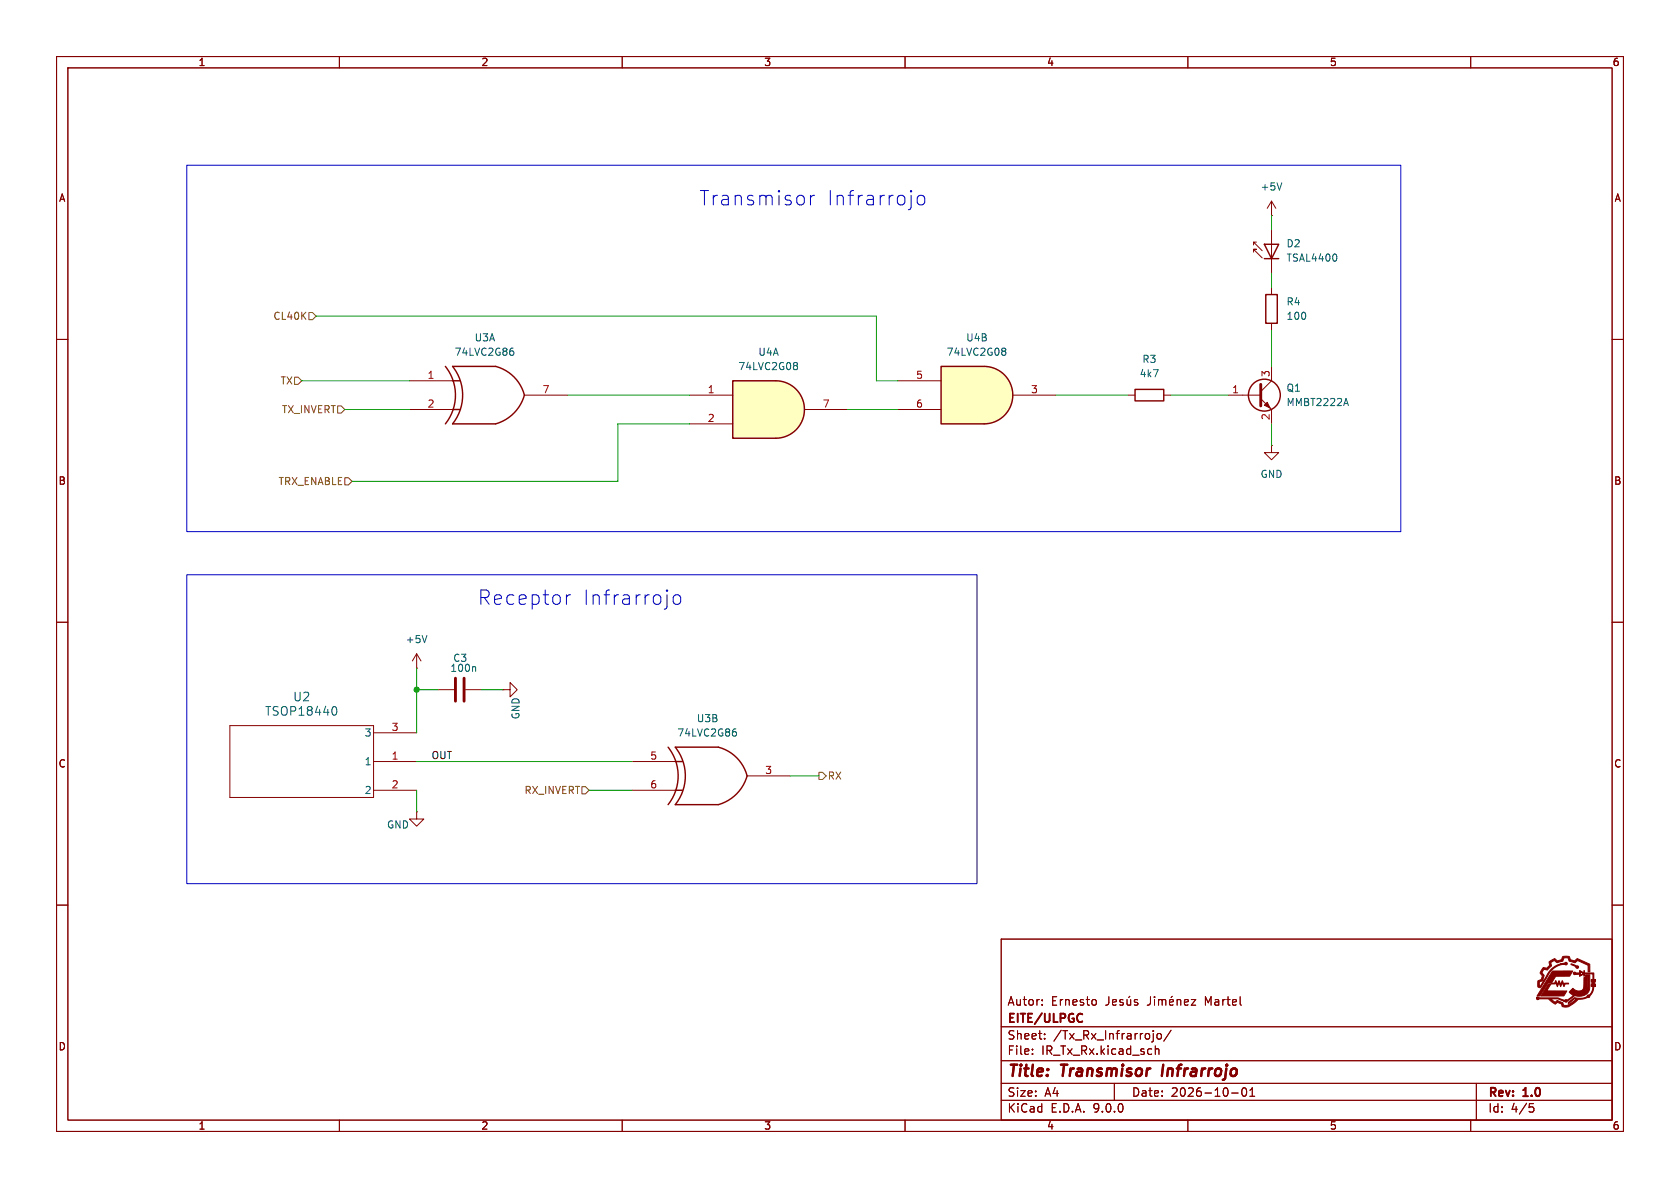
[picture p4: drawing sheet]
(kicad_sch
 (version 20250114)
 (generator "eeschema")
 (generator_version "9.0")
 (paper "A4")
 (title_block
  (title "Transmisor Infrarrojo")
  (date "2026-10-01")
  (rev "1.0")
  (company "EITE/ULPGC")
  (comment 1 "Autor: Ernesto Jesús Jiménez Martel"))
 (lib_symbols
  (symbol "74xGxx:74LVC2G08" (exclude_from_sim no) (in_bom yes) (on_board yes)
   (property "Reference" "U" (at -10.16 7.62 0) (effects (font (size 1.27 1.27))))
   (property "Value" "74LVC2G08" (at -10.16 -7.62 0) (effects (font (size 1.27 1.27))))
   (property "Footprint" "" (at 0 0 0) (effects (font (size 1.27 1.27)) (hide yes)))
   (property "Datasheet" "http://www.ti.com/lit/sg/scyt129e/scyt129e.pdf" (at 0 0 0) (effects (font (size 1.27 1.27)) (hide yes)))
   (property "Description" "Dual AND Gate, Low-Voltage CMOS" (at 0 0 0) (effects (font (size 1.27 1.27)) (hide yes)))
   (symbol "74LVC2G08_1_1"
    (arc (start 0 5.08) (mid 5.0579 0) (end 0 -5.08) (stroke (width 0.254) (type default)) (fill (type background)))
    (polyline (pts (xy 0 -5.08) (xy -7.62 -5.08) (xy -7.62 5.08) (xy 0 5.08)) (stroke (width 0.254) (type default)) (fill (type background)))
    (pin input line (at -15.24 2.54 0) (length 7.62) (name "~" (effects (font (size 1.27 1.27)))) (number "1" (effects (font (size 1.27 1.27)))))
    (pin input line (at -15.24 -2.54 0) (length 7.62) (name "~" (effects (font (size 1.27 1.27)))) (number "2" (effects (font (size 1.27 1.27)))))
    (pin output line (at 12.7 0 180) (length 7.62) (name "~" (effects (font (size 1.27 1.27)))) (number "7" (effects (font (size 1.27 1.27))))))
   (symbol "74LVC2G08_2_1"
    (arc (start 0 5.08) (mid 5.0579 0) (end 0 -5.08) (stroke (width 0.254) (type default)) (fill (type background)))
    (polyline (pts (xy 0 -5.08) (xy -7.62 -5.08) (xy -7.62 5.08) (xy 0 5.08)) (stroke (width 0.254) (type default)) (fill (type background)))
    (pin input line (at -15.24 2.54 0) (length 7.62) (name "~" (effects (font (size 1.27 1.27)))) (number "5" (effects (font (size 1.27 1.27)))))
    (pin input line (at -15.24 -2.54 0) (length 7.62) (name "~" (effects (font (size 1.27 1.27)))) (number "6" (effects (font (size 1.27 1.27)))))
    (pin output line (at 12.7 0 180) (length 7.62) (name "~" (effects (font (size 1.27 1.27)))) (number "3" (effects (font (size 1.27 1.27))))))
   (symbol "74LVC2G08_3_0"
    (rectangle (start -5.08 -5.08) (end 5.08 5.08) (stroke (width 0.254) (type default)) (fill (type background))))
   (symbol "74LVC2G08_3_1"
    (pin power_in line (at 0 10.16 270) (length 5.08) (name "VCC" (effects (font (size 1.27 1.27)))) (number "8" (effects (font (size 1.27 1.27)))))
    (pin power_in line (at 0 -10.16 90) (length 5.08) (name "GND" (effects (font (size 1.27 1.27)))) (number "4" (effects (font (size 1.27 1.27))))))
   (embedded_fonts no))
  (symbol "74xGxx:74LVC2G86" (exclude_from_sim no) (in_bom yes) (on_board yes)
   (property "Reference" "U" (at -5.08 7.62 0) (effects (font (size 1.27 1.27))))
   (property "Value" "74LVC2G86" (at 0 -7.62 0) (effects (font (size 1.27 1.27))))
   (property "Footprint" "" (at 0 0 0) (effects (font (size 1.27 1.27)) (hide yes)))
   (property "Datasheet" "http://www.ti.com/lit/sg/scyt129e/scyt129e.pdf" (at 0 0 0) (effects (font (size 1.27 1.27)) (hide yes)))
   (property "Description" "Dual XOR Gate, Low-Voltage CMOS" (at 0 0 0) (effects (font (size 1.27 1.27)) (hide yes)))
   (symbol "74LVC2G86_1_1"
    (arc (start -8.89 5.08) (mid -7.108 0) (end -8.89 -5.08) (stroke (width 0.254) (type default)) (fill (type none)))
    (arc (start -7.62 5.08) (mid -5.838 0) (end -7.62 -5.08) (stroke (width 0.254) (type default)) (fill (type none)))
    (polyline (pts (xy -7.62 2.54) (xy -6.35 2.54)) (stroke (width 0.254) (type default)) (fill (type background)))
    (polyline (pts (xy -7.62 -2.54) (xy -6.35 -2.54)) (stroke (width 0.254) (type default)) (fill (type background)))
    (arc (start 5.08 0) (mid 3.202 -3.202) (end 0 -5.08) (stroke (width 0.254) (type default)) (fill (type none)))
    (arc (start 0 5.08) (mid 3.2271 3.2271) (end 5.08 0) (stroke (width 0.254) (type default)) (fill (type none)))
    (polyline (pts (xy 0 5.08) (xy -7.62 5.08)) (stroke (width 0.254) (type default)) (fill (type background)))
    (polyline (pts (xy 0 -5.08) (xy -7.62 -5.08)) (stroke (width 0.254) (type default)) (fill (type background)))
    (pin input line (at -15.24 2.54 0) (length 7.62) (name "~" (effects (font (size 1.27 1.27)))) (number "1" (effects (font (size 1.27 1.27)))))
    (pin input line (at -15.24 -2.54 0) (length 7.62) (name "~" (effects (font (size 1.27 1.27)))) (number "2" (effects (font (size 1.27 1.27)))))
    (pin output line (at 12.7 0 180) (length 7.62) (name "~" (effects (font (size 1.27 1.27)))) (number "7" (effects (font (size 1.27 1.27))))))
   (symbol "74LVC2G86_2_1"
    (arc (start -8.89 5.08) (mid -7.108 0) (end -8.89 -5.08) (stroke (width 0.254) (type default)) (fill (type none)))
    (arc (start -7.62 5.08) (mid -5.838 0) (end -7.62 -5.08) (stroke (width 0.254) (type default)) (fill (type none)))
    (polyline (pts (xy -7.62 2.54) (xy -6.35 2.54)) (stroke (width 0.254) (type default)) (fill (type background)))
    (polyline (pts (xy -7.62 -2.54) (xy -6.35 -2.54)) (stroke (width 0.254) (type default)) (fill (type background)))
    (arc (start 5.08 0) (mid 3.202 -3.202) (end 0 -5.08) (stroke (width 0.254) (type default)) (fill (type none)))
    (arc (start 0 5.08) (mid 3.2271 3.2271) (end 5.08 0) (stroke (width 0.254) (type default)) (fill (type none)))
    (polyline (pts (xy 0 5.08) (xy -7.62 5.08)) (stroke (width 0.254) (type default)) (fill (type background)))
    (polyline (pts (xy 0 -5.08) (xy -7.62 -5.08)) (stroke (width 0.254) (type default)) (fill (type background)))
    (pin input line (at -15.24 2.54 0) (length 7.62) (name "~" (effects (font (size 1.27 1.27)))) (number "5" (effects (font (size 1.27 1.27)))))
    (pin input line (at -15.24 -2.54 0) (length 7.62) (name "~" (effects (font (size 1.27 1.27)))) (number "6" (effects (font (size 1.27 1.27)))))
    (pin output line (at 12.7 0 180) (length 7.62) (name "~" (effects (font (size 1.27 1.27)))) (number "3" (effects (font (size 1.27 1.27))))))
   (symbol "74LVC2G86_3_0"
    (rectangle (start -5.08 -5.08) (end 5.08 5.08) (stroke (width 0.254) (type default)) (fill (type background))))
   (symbol "74LVC2G86_3_1"
    (pin power_in line (at 0 10.16 270) (length 5.08) (name "VCC" (effects (font (size 1.27 1.27)))) (number "8" (effects (font (size 1.27 1.27)))))
    (pin power_in line (at 0 -10.16 90) (length 5.08) (name "GND" (effects (font (size 1.27 1.27)))) (number "4" (effects (font (size 1.27 1.27))))))
   (embedded_fonts no))
  (symbol "Device:C"
   (pin_numbers (hide yes))
   (pin_names
    (offset 0.254)) (exclude_from_sim no) (in_bom yes) (on_board yes)
   (property "Reference" "C" (at 0.635 2.54 0) (effects (font (size 1.27 1.27)) (justify left)))
   (property "Value" "C" (at 0.635 -2.54 0) (effects (font (size 1.27 1.27)) (justify left)))
   (property "Footprint" "" (at 0.9652 -3.81 0) (effects (font (size 1.27 1.27)) (hide yes)))
   (property "Datasheet" "~" (at 0 0 0) (effects (font (size 1.27 1.27)) (hide yes)))
   (property "Description" "Unpolarized capacitor" (at 0 0 0) (effects (font (size 1.27 1.27)) (hide yes)))
   (symbol "C_0_1"
    (polyline (pts (xy -2.032 0.762) (xy 2.032 0.762)) (stroke (width 0.508) (type default)) (fill (type none)))
    (polyline (pts (xy -2.032 -0.762) (xy 2.032 -0.762)) (stroke (width 0.508) (type default)) (fill (type none))))
   (symbol "C_1_1"
    (pin passive line (at 0 3.81 270) (length 2.794) (name "~" (effects (font (size 1.27 1.27)))) (number "1" (effects (font (size 1.27 1.27)))))
    (pin passive line (at 0 -3.81 90) (length 2.794) (name "~" (effects (font (size 1.27 1.27)))) (number "2" (effects (font (size 1.27 1.27))))))
   (embedded_fonts no))
  (symbol "Device:R"
   (pin_numbers (hide yes))
   (pin_names
    (offset 0)) (exclude_from_sim no) (in_bom yes) (on_board yes)
   (property "Reference" "R" (at 2.032 0 90) (effects (font (size 1.27 1.27))))
   (property "Value" "R" (at 0 0 90) (effects (font (size 1.27 1.27))))
   (property "Footprint" "" (at -1.778 0 90) (effects (font (size 1.27 1.27)) (hide yes)))
   (property "Datasheet" "~" (at 0 0 0) (effects (font (size 1.27 1.27)) (hide yes)))
   (property "Description" "Resistor" (at 0 0 0) (effects (font (size 1.27 1.27)) (hide yes)))
   (symbol "R_0_1"
    (rectangle (start -1.016 -2.54) (end 1.016 2.54) (stroke (width 0.254) (type default)) (fill (type none))))
   (symbol "R_1_1"
    (pin passive line (at 0 3.81 270) (length 1.27) (name "~" (effects (font (size 1.27 1.27)))) (number "1" (effects (font (size 1.27 1.27)))))
    (pin passive line (at 0 -3.81 90) (length 1.27) (name "~" (effects (font (size 1.27 1.27)))) (number "2" (effects (font (size 1.27 1.27))))))
   (embedded_fonts no))
  (symbol "LED:TSAL4400"
   (pin_numbers (hide yes))
   (pin_names
    (offset 1.016) (hide yes)) (exclude_from_sim no) (in_bom yes) (on_board yes)
   (property "Reference" "D" (at 0.508 1.778 0) (effects (font (size 1.27 1.27)) (justify left)))
   (property "Value" "TSAL4400" (at -1.016 -2.794 0) (effects (font (size 1.27 1.27))))
   (property "Footprint" "LED_THT:LED_D3.0mm_IRBlack" (at 0 4.445 0) (effects (font (size 1.27 1.27)) (hide yes)))
   (property "Datasheet" "http://www.vishay.com/docs/81006/tsal4400.pdf" (at -1.27 0 0) (effects (font (size 1.27 1.27)) (hide yes)))
   (property "Description" "Infrared LED , 3mm LED package" (at 0 0 0) (effects (font (size 1.27 1.27)) (hide yes)))
   (symbol "TSAL4400_0_1"
    (polyline (pts (xy -2.54 1.27) (xy -2.54 -1.27)) (stroke (width 0.254) (type default)) (fill (type none)))
    (polyline (pts (xy -2.413 1.651) (xy -0.889 3.175) (xy -0.889 2.667) (xy -0.889 3.175) (xy -1.397 3.175)) (stroke (width 0) (type default)) (fill (type none)))
    (polyline (pts (xy -1.143 1.651) (xy 0.381 3.175) (xy 0.381 2.667)) (stroke (width 0) (type default)) (fill (type none)))
    (polyline (pts (xy 0 1.27) (xy -2.54 0) (xy 0 -1.27) (xy 0 1.27)) (stroke (width 0.254) (type default)) (fill (type none)))
    (polyline (pts (xy 0 0) (xy -2.54 0)) (stroke (width 0) (type default)) (fill (type none)))
    (polyline (pts (xy 0.381 3.175) (xy -0.127 3.175)) (stroke (width 0) (type default)) (fill (type none))))
   (symbol "TSAL4400_1_1"
    (pin passive line (at -5.08 0 0) (length 2.54) (name "K" (effects (font (size 1.27 1.27)))) (number "1" (effects (font (size 1.27 1.27)))))
    (pin passive line (at 2.54 0 180) (length 2.54) (name "A" (effects (font (size 1.27 1.27)))) (number "2" (effects (font (size 1.27 1.27))))))
   (embedded_fonts no))
  (symbol "TSOP18440:TSOP18440"
   (pin_names
    (offset 0.254)) (exclude_from_sim no) (in_bom yes) (on_board yes)
   (property "Reference" "U2" (at 12.7 -12.7 0) (effects (font (size 1.524 1.524))))
   (property "Value" "TSOP18440" (at 12.7 -10.16 0) (effects (font (size 1.524 1.524))))
   (property "Footprint" "OptoDevice:Vishay_MOLD-3Pin" (at -7.62 0 0) (effects (font (size 1.27 1.27)
    (italic yes)) (hide yes)))
   (property "Datasheet" "https://www.vishay.com/docs/82739/tsop184.pdf" (at -7.62 0 0) (effects (font (size 1.27 1.27)
    (italic yes)) (hide yes)))
   (property "Description" "Remote Receiver Sensor 40.0kHz 24m Through Hole" (at -7.62 0 0) (effects (font (size 1.27 1.27)) (hide yes)))
   (property "DigiKey" "TSOP18440-ND" (at -7.62 0 0) (effects (font (size 1.27 1.27)) (hide yes)))
   (property "Proveedor" "DigiKey" (at -7.62 0 0) (effects (font (size 1.27 1.27)) (hide yes)))
   (property "Fabricante" "Vishay Semiconductor Opto Division" (at -7.62 0 0) (effects (font (size 1.27 1.27)) (hide yes)))
   (property "Modelo" "TSOP18440" (at -7.62 0 0) (effects (font (size 1.27 1.27)) (hide yes)))
   (property "ki_locked" "" (at 0 0 0) (effects (font (size 1.27 1.27))))
   (symbol "TSOP18440_0_1"
    (polyline (pts (xy 0 5.08) (xy 0 -7.62)) (stroke (width 0.127) (type default)) (fill (type none)))
    (polyline (pts (xy 0 -7.62) (xy 25.4 -7.62)) (stroke (width 0.127) (type default)) (fill (type none)))
    (polyline (pts (xy 25.4 5.08) (xy 0 5.08)) (stroke (width 0.127) (type default)) (fill (type none)))
    (polyline (pts (xy 25.4 -7.62) (xy 25.4 5.08)) (stroke (width 0.127) (type default)) (fill (type none))))
   (symbol "TSOP18440_1_1"
    (pin power_in line (at -7.62 3.81 0) (length 7.62) (name "2" (effects (font (size 1.27 1.27)))) (number "2" (effects (font (size 1.27 1.27)))))
    (pin output line (at -7.62 -1.27 0) (length 7.62) (name "1" (effects (font (size 1.27 1.27)))) (number "1" (effects (font (size 1.27 1.27)))))
    (pin power_in line (at -7.62 -6.35 0) (length 7.62) (name "3" (effects (font (size 1.27 1.27)))) (number "3" (effects (font (size 1.27 1.27))))))
   (embedded_fonts no))
  (symbol "Transistor_BJT:MMBT2222A"
   (pin_names
    (offset 0) (hide yes)) (exclude_from_sim no) (in_bom yes) (on_board yes)
   (property "Reference" "Q" (at 5.08 1.905 0) (effects (font (size 1.27 1.27)) (justify left)))
   (property "Value" "MMBT2222A" (at 5.08 0 0) (effects (font (size 1.27 1.27)) (justify left)))
   (property "Footprint" "Package_TO_SOT_SMD:SOT-23" (at 5.08 -1.905 0) (effects (font (size 1.27 1.27)
    (italic yes)) (justify left) (hide yes)))
   (property "Datasheet" "https://assets.nexperia.com/documents/data-sheet/MMBT2222A.pdf" (at 0 0 0) (effects (font (size 1.27 1.27)) (justify left) (hide yes)))
   (property "Description" "600mA Ic, 40V Vce, NPN Transistor, SOT-23" (at 0 0 0) (effects (font (size 1.27 1.27)) (hide yes)))
   (symbol "MMBT2222A_0_1"
    (polyline (pts (xy -2.54 0) (xy 0.635 0)) (stroke (width 0) (type default)) (fill (type none)))
    (polyline (pts (xy 0.635 1.905) (xy 0.635 -1.905)) (stroke (width 0.508) (type default)) (fill (type none)))
    (circle (center 1.27 0) (radius 2.8194) (stroke (width 0.254) (type default)) (fill (type none))))
   (symbol "MMBT2222A_1_1"
    (polyline (pts (xy 0.635 0.635) (xy 2.54 2.54)) (stroke (width 0) (type default)) (fill (type none)))
    (polyline (pts (xy 0.635 -0.635) (xy 2.54 -2.54)) (stroke (width 0) (type default)) (fill (type none)))
    (polyline (pts (xy 1.27 -1.778) (xy 1.778 -1.27) (xy 2.286 -2.286) (xy 1.27 -1.778)) (stroke (width 0) (type default)) (fill (type outline)))
    (pin input line (at -5.08 0 0) (length 2.54) (name "B" (effects (font (size 1.27 1.27)))) (number "1" (effects (font (size 1.27 1.27)))))
    (pin passive line (at 2.54 5.08 270) (length 2.54) (name "C" (effects (font (size 1.27 1.27)))) (number "3" (effects (font (size 1.27 1.27)))))
    (pin passive line (at 2.54 -5.08 90) (length 2.54) (name "E" (effects (font (size 1.27 1.27)))) (number "2" (effects (font (size 1.27 1.27))))))
   (embedded_fonts no))
  (symbol "power:+5V"
   (power)
   (pin_numbers (hide yes))
   (pin_names
    (offset 0) (hide yes)) (exclude_from_sim no) (in_bom yes) (on_board yes)
   (property "Reference" "#PWR" (at 0 -3.81 0) (effects (font (size 1.27 1.27)) (hide yes)))
   (property "Value" "+5V" (at 0 3.556 0) (effects (font (size 1.27 1.27))))
   (property "Footprint" "" (at 0 0 0) (effects (font (size 1.27 1.27)) (hide yes)))
   (property "Datasheet" "" (at 0 0 0) (effects (font (size 1.27 1.27)) (hide yes)))
   (property "Description" "Power symbol creates a global label with name \"+5V\"" (at 0 0 0) (effects (font (size 1.27 1.27)) (hide yes)))
   (symbol "+5V_0_1"
    (polyline (pts (xy -0.762 1.27) (xy 0 2.54)) (stroke (width 0) (type default)) (fill (type none)))
    (polyline (pts (xy 0 2.54) (xy 0.762 1.27)) (stroke (width 0) (type default)) (fill (type none)))
    (polyline (pts (xy 0 0) (xy 0 2.54)) (stroke (width 0) (type default)) (fill (type none))))
   (symbol "+5V_1_1"
    (pin power_in line (at 0 0 90) (length 0) (name "~" (effects (font (size 1.27 1.27)))) (number "1" (effects (font (size 1.27 1.27))))))
   (embedded_fonts no))
  (symbol "power:GND"
   (power)
   (pin_numbers (hide yes))
   (pin_names
    (offset 0) (hide yes)) (exclude_from_sim no) (in_bom yes) (on_board yes)
   (property "Reference" "#PWR" (at 0 -6.35 0) (effects (font (size 1.27 1.27)) (hide yes)))
   (property "Value" "GND" (at 0 -3.81 0) (effects (font (size 1.27 1.27))))
   (property "Footprint" "" (at 0 0 0) (effects (font (size 1.27 1.27)) (hide yes)))
   (property "Datasheet" "" (at 0 0 0) (effects (font (size 1.27 1.27)) (hide yes)))
   (property "Description" "Power symbol creates a global label with name \"GND\" , ground" (at 0 0 0) (effects (font (size 1.27 1.27)) (hide yes)))
   (symbol "GND_0_1"
    (polyline (pts (xy 0 0) (xy 0 -1.27) (xy 1.27 -1.27) (xy 0 -2.54) (xy -1.27 -1.27) (xy 0 -1.27)) (stroke (width 0) (type default)) (fill (type none))))
   (symbol "GND_1_1"
    (pin power_in line (at 0 0 270) (length 0) (name "~" (effects (font (size 1.27 1.27)))) (number "1" (effects (font (size 1.27 1.27))))))
   (embedded_fonts no)))
 (rectangle
  (start 33.02 101.6)
  (end 172.72 156.21)
  (stroke (width 0) (type default))
  (fill (type none)))
 (rectangle
  (start 33.02 29.21)
  (end 247.65 93.98)
  (stroke (width 0) (type default))
  (fill (type none)))
 (text "Transmisor Infrarrojo"
  (exclude_from_sim no)
  (at 143.764 35.306 0)
  (effects (font (size 2.54 2.54))))
 (text "Receptor Infrarrojo"
  (exclude_from_sim no)
  (at 102.616 105.918 0)
  (effects (font (size 2.54 2.54))))
 (junction
  (at 73.66 121.92)
  (diameter 0)
  (color 0 0 0 0))
 (wire
  (pts (xy 224.79 48.26) (xy 224.79 50.8))
  (stroke (width 0) (type default)))
 (wire
  (pts (xy 186.69 69.85) (xy 199.39 69.85))
  (stroke (width 0) (type default)))
 (wire
  (pts (xy 73.66 121.92) (xy 73.66 129.54))
  (stroke (width 0) (type default)))
 (wire
  (pts (xy 55.88 55.88) (xy 154.94 55.88))
  (stroke (width 0) (type default)))
 (wire
  (pts (xy 104.14 139.7) (xy 111.76 139.7))
  (stroke (width 0) (type default)))
 (wire
  (pts (xy 73.66 121.92) (xy 77.47 121.92))
  (stroke (width 0) (type default)))
 (wire
  (pts (xy 154.94 55.88) (xy 154.94 67.31))
  (stroke (width 0) (type default)))
 (wire
  (pts (xy 73.66 134.62) (xy 111.76 134.62))
  (stroke (width 0) (type default)))
 (wire
  (pts (xy 224.79 38.1) (xy 224.79 40.64))
  (stroke (width 0) (type default)))
 (wire
  (pts (xy 149.86 72.39) (xy 158.75 72.39))
  (stroke (width 0) (type default)))
 (wire
  (pts (xy 139.7 137.16) (xy 144.78 137.16))
  (stroke (width 0) (type default)))
 (wire
  (pts (xy 73.66 118.11) (xy 73.66 121.92))
  (stroke (width 0) (type default)))
 (wire
  (pts (xy 224.79 74.93) (xy 224.79 78.74))
  (stroke (width 0) (type default)))
 (wire
  (pts (xy 85.09 121.92) (xy 88.9 121.92))
  (stroke (width 0) (type default)))
 (wire
  (pts (xy 73.66 139.7) (xy 73.66 143.51))
  (stroke (width 0) (type default)))
 (wire
  (pts (xy 60.96 72.39) (xy 72.39 72.39))
  (stroke (width 0) (type default)))
 (wire
  (pts (xy 109.22 74.93) (xy 121.92 74.93))
  (stroke (width 0) (type default)))
 (wire
  (pts (xy 53.34 67.31) (xy 72.39 67.31))
  (stroke (width 0) (type default)))
 (wire
  (pts (xy 62.23 85.09) (xy 109.22 85.09))
  (stroke (width 0) (type default)))
 (wire
  (pts (xy 207.01 69.85) (xy 217.17 69.85))
  (stroke (width 0) (type default)))
 (wire
  (pts (xy 224.79 58.42) (xy 224.79 64.77))
  (stroke (width 0) (type default)))
 (wire
  (pts (xy 109.22 85.09) (xy 109.22 74.93))
  (stroke (width 0) (type default)))
 (wire
  (pts (xy 100.33 69.85) (xy 121.92 69.85))
  (stroke (width 0) (type default)))
 (wire
  (pts (xy 154.94 67.31) (xy 158.75 67.31))
  (stroke (width 0) (type default)))
 (label "OUT"
  (at 76.2 134.62 0)
  (effects (font (size 1.27 1.27)) (justify left bottom)))
 (hierarchical_label "TX_INVERT"
  (shape input)
  (at 60.96 72.39 180)
  (effects (font (size 1.27 1.27)) (justify right)))
 (hierarchical_label "TRX_ENABLE"
  (shape input)
  (at 62.23 85.09 180)
  (effects (font (size 1.27 1.27)) (justify right)))
 (hierarchical_label "TX"
  (shape input)
  (at 53.34 67.31 180)
  (effects (font (size 1.27 1.27)) (justify right)))
 (hierarchical_label "RX"
  (shape output)
  (at 144.78 137.16 0)
  (effects (font (size 1.27 1.27)) (justify left)))
 (hierarchical_label "RX_INVERT"
  (shape input)
  (at 104.14 139.7 180)
  (effects (font (size 1.27 1.27)) (justify right)))
 (hierarchical_label "CL40K"
  (shape input)
  (at 55.88 55.88 180)
  (effects (font (size 1.27 1.27)) (justify right)))
 (symbol
  (lib_id "Device:R")
  (at 203.2 69.85 90)
  (unit 1)
  (exclude_from_sim no)
  (in_bom yes)
  (on_board yes)
  (dnp no)
  (fields_autoplaced yes)
  (property "Reference" "R3" (at 203.2 63.5 90) (effects (font (size 1.27 1.27))))
  (property "Value" "4k7" (at 203.2 66.04 90) (effects (font (size 1.27 1.27))))
  (property "Footprint" "Resistor_SMD:R_0805_2012Metric_Pad1.20x1.40mm_HandSolder" (at 203.2 71.628 90) (effects (font (size 1.27 1.27)) (hide yes)))
  (property "Datasheet" "https://www.seielect.com/catalog/SEI-RMCF_RMCP.pdf" (at 203.2 69.85 0) (effects (font (size 1.27 1.27)) (hide yes)))
  (property "Description" "4.7 kOhms ±5% 0.125W, 1/8W Resistencia en microprocesador 0805 (2012 métrico) AEC-Q200 automotriz Película gruesa" (at 203.2 69.85 0) (effects (font (size 1.27 1.27)) (hide yes)))
  (property "DigiKey" "RMCF0805JT4K70CT-ND" (at 203.2 69.85 90) (effects (font (size 1.27 1.27)) (hide yes)))
  (property "Proveedor" "DigiKey" (at 203.2 69.85 90) (effects (font (size 1.27 1.27)) (hide yes)))
  (property "Fabricante" "Stackpole Electronics Inc" (at 203.2 69.85 90) (effects (font (size 1.27 1.27)) (hide yes)))
  (property "Modelo" "RMCF0805JT4K70" (at 203.2 69.85 90) (effects (font (size 1.27 1.27)) (hide yes)))
  (pin "1")
  (pin "2"))
 (symbol
  (lib_id "power:GND")
  (at 73.66 143.51 0)
  (unit 1)
  (exclude_from_sim no)
  (in_bom yes)
  (on_board yes)
  (dnp no)
  (property "Reference" "#PWR018" (at 73.66 149.86 0) (effects (font (size 1.27 1.27)) (hide yes)))
  (property "Value" "GND" (at 70.358 145.796 0) (effects (font (size 1.27 1.27))))
  (property "Footprint" "" (at 73.66 143.51 0) (effects (font (size 1.27 1.27)) (hide yes)))
  (property "Datasheet" "" (at 73.66 143.51 0) (effects (font (size 1.27 1.27)) (hide yes)))
  (property "Description" "Power symbol creates a global label with name \"GND\" , ground" (at 73.66 143.51 0) (effects (font (size 1.27 1.27)) (hide yes)))
  (pin "1"))
 (symbol
  (lib_id "74xGxx:74LVC2G86")
  (at 127 137.16 0)
  (unit 2)
  (exclude_from_sim no)
  (in_bom yes)
  (on_board yes)
  (dnp no)
  (fields_autoplaced yes)
  (property "Reference" "U3" (at 125.095 127 0) (effects (font (size 1.27 1.27))))
  (property "Value" "74LVC2G86" (at 125.095 129.54 0) (effects (font (size 1.27 1.27))))
  (property "Footprint" "Package_SO:VSSOP-8_3x3mm_P0.65mm" (at 127 137.16 0) (effects (font (size 1.27 1.27)) (hide yes)))
  (property "Datasheet" "https://www.ti.com/lit/ds/symlink/sn74lvc2g08.pdf?HQS=dis-dk-null-digikeymode-dsf-pf-null-wwe&ts=1790792621465&ref_url=https%253A%252F%252Fwww.ti.com%252Fgeneral%252Fdocs%252Fsuppproductinfo.tsp%253FdistId%253D10%2526gotoUrl%253Dhttps%253A%252F%252Fwww.ti.com%252Flit%252Fgpn%252Fsn74lvc2g08" (at 127 137.16 0) (effects (font (size 1.27 1.27)) (hide yes)))
  (property "Description" "XOR (OR exclusivo) IC 2 Canal 8-VSSOP" (at 127 137.16 0) (effects (font (size 1.27 1.27)) (hide yes)))
  (property "DigiKey" "296-13275-1-ND" (at 127 137.16 0) (effects (font (size 1.27 1.27)) (hide yes)))
  (property "Proveedor" "DigiKey" (at 127 137.16 0) (effects (font (size 1.27 1.27)) (hide yes)))
  (property "Fabricante" "Texas Instruments" (at 127 137.16 0) (effects (font (size 1.27 1.27)) (hide yes)))
  (property "Modelo" "SN74LVC2G86DCUR" (at 127 137.16 0) (effects (font (size 1.27 1.27)) (hide yes)))
  (pin "7")
  (pin "3")
  (pin "6")
  (pin "2")
  (pin "4")
  (pin "1")
  (pin "8")
  (pin "5"))
 (symbol
  (lib_id "power:GND")
  (at 88.9 121.92 90)
  (unit 1)
  (exclude_from_sim no)
  (in_bom yes)
  (on_board yes)
  (dnp no)
  (property "Reference" "#PWR019" (at 95.25 121.92 0) (effects (font (size 1.27 1.27)) (hide yes)))
  (property "Value" "GND" (at 91.186 125.222 0) (effects (font (size 1.27 1.27))))
  (property "Footprint" "" (at 88.9 121.92 0) (effects (font (size 1.27 1.27)) (hide yes)))
  (property "Datasheet" "" (at 88.9 121.92 0) (effects (font (size 1.27 1.27)) (hide yes)))
  (property "Description" "Power symbol creates a global label with name \"GND\" , ground" (at 88.9 121.92 0) (effects (font (size 1.27 1.27)) (hide yes)))
  (pin "1"))
 (symbol
  (lib_id "power:GND")
  (at 224.79 78.74 0)
  (unit 1)
  (exclude_from_sim no)
  (in_bom yes)
  (on_board yes)
  (dnp no)
  (fields_autoplaced yes)
  (property "Reference" "#PWR021" (at 224.79 85.09 0) (effects (font (size 1.27 1.27)) (hide yes)))
  (property "Value" "GND" (at 224.79 83.82 0) (effects (font (size 1.27 1.27))))
  (property "Footprint" "" (at 224.79 78.74 0) (effects (font (size 1.27 1.27)) (hide yes)))
  (property "Datasheet" "" (at 224.79 78.74 0) (effects (font (size 1.27 1.27)) (hide yes)))
  (property "Description" "Power symbol creates a global label with name \"GND\" , ground" (at 224.79 78.74 0) (effects (font (size 1.27 1.27)) (hide yes)))
  (pin "1"))
 (symbol
  (lib_id "Transistor_BJT:MMBT2222A")
  (at 222.25 69.85 0)
  (unit 1)
  (exclude_from_sim no)
  (in_bom yes)
  (on_board yes)
  (dnp no)
  (fields_autoplaced yes)
  (property "Reference" "Q1" (at 227.33 68.5799 0) (effects (font (size 1.27 1.27)) (justify left)))
  (property "Value" "MMBT2222A" (at 227.33 71.1199 0) (effects (font (size 1.27 1.27)) (justify left)))
  (property "Footprint" "Package_TO_SOT_SMD:SOT-23" (at 227.33 71.755 0) (effects (font (size 1.27 1.27)
    (italic yes)) (justify left) (hide yes)))
  (property "Datasheet" "https://www.mccsemi.com/pdf/Products/MMBT2222A(SOT-23).pdf" (at 222.25 69.85 0) (effects (font (size 1.27 1.27)) (justify left) (hide yes)))
  (property "Description" "Bipolar (BJT) Transistor NPN 40 V 600 mA 300MHz 350 mW Surface Mount SOT-23" (at 222.25 69.85 0) (effects (font (size 1.27 1.27)) (hide yes)))
  (property "DigiKey" "MMBT2222ATPMSCT-ND" (at 222.25 69.85 0) (effects (font (size 1.27 1.27)) (hide yes)))
  (property "Proveedor" "DigiKey" (at 222.25 69.85 0) (effects (font (size 1.27 1.27)) (hide yes)))
  (property "Fabricante" "MCC (Micro Commercial Components)" (at 222.25 69.85 0) (effects (font (size 1.27 1.27)) (hide yes)))
  (property "Modelo" "MMBT2222A-TP" (at 222.25 69.85 0) (effects (font (size 1.27 1.27)) (hide yes)))
  (pin "1")
  (pin "3")
  (pin "2"))
 (symbol
  (lib_id "LED:TSAL4400")
  (at 224.79 43.18 90)
  (unit 1)
  (exclude_from_sim no)
  (in_bom yes)
  (on_board yes)
  (dnp no)
  (fields_autoplaced yes)
  (property "Reference" "D2" (at 227.33 43.0529 90) (effects (font (size 1.27 1.27)) (justify right)))
  (property "Value" "TSAL4400" (at 227.33 45.5929 90) (effects (font (size 1.27 1.27)) (justify right)))
  (property "Footprint" "LED_THT:LED_D3.0mm_IRBlack" (at 220.345 43.18 0) (effects (font (size 1.27 1.27)) (hide yes)))
  (property "Datasheet" "http://www.vishay.com/docs/81006/tsal4400.pdf" (at 224.79 44.45 0) (effects (font (size 1.27 1.27)) (hide yes)))
  (property "Description" "Infrared (IR) Emitter 940nm 1.35V 100mA 16mW/sr @ 100mA 50° Radial, 3mm Dia (T-1)" (at 224.79 43.18 0) (effects (font (size 1.27 1.27)) (hide yes)))
  (property "DigiKey" "751-1201-ND" (at 224.79 43.18 90) (effects (font (size 1.27 1.27)) (hide yes)))
  (property "Proveedor" "DigiKey" (at 224.79 43.18 90) (effects (font (size 1.27 1.27)) (hide yes)))
  (property "Fabricante" "Vishay Semiconductor Opto Division" (at 224.79 43.18 90) (effects (font (size 1.27 1.27)) (hide yes)))
  (property "Modelo" "TSAL4400" (at 224.79 43.18 90) (effects (font (size 1.27 1.27)) (hide yes)))
  (pin "1")
  (pin "2"))
 (symbol
  (lib_id "74xGxx:74LVC2G08")
  (at 137.16 72.39 0)
  (unit 1)
  (exclude_from_sim no)
  (in_bom yes)
  (on_board yes)
  (dnp no)
  (fields_autoplaced yes)
  (property "Reference" "U4" (at 135.8789 62.23 0) (effects (font (size 1.27 1.27))))
  (property "Value" "74LVC2G08" (at 135.8789 64.77 0) (effects (font (size 1.27 1.27))))
  (property "Footprint" "Package_SO:VSSOP-8_3x3mm_P0.65mm" (at 137.16 72.39 0) (effects (font (size 1.27 1.27)) (hide yes)))
  (property "Datasheet" "http://www.ti.com/lit/sg/scyt129e/scyt129e.pdf" (at 137.16 72.39 0) (effects (font (size 1.27 1.27)) (hide yes)))
  (property "Description" "Dual AND Gate, Low-Voltage CMOS" (at 137.16 72.39 0) (effects (font (size 1.27 1.27)) (hide yes)))
  (property "DigiKey" "296-13263-1-ND" (at 137.16 72.39 0) (effects (font (size 1.27 1.27)) (hide yes)))
  (property "Proveedor" "DigiKey" (at 137.16 72.39 0) (effects (font (size 1.27 1.27)) (hide yes)))
  (property "Fabricante" "Texas Instruments" (at 137.16 72.39 0) (effects (font (size 1.27 1.27)) (hide yes)))
  (property "Modelo" "SN74LVC2G08DCTR" (at 137.16 72.39 0) (effects (font (size 1.27 1.27)) (hide yes)))
  (pin "1")
  (pin "2")
  (pin "7")
  (pin "8")
  (pin "4")
  (pin "5")
  (pin "3")
  (pin "6"))
 (symbol
  (lib_id "74xGxx:74LVC2G08")
  (at 173.99 69.85 0)
  (unit 2)
  (exclude_from_sim no)
  (in_bom yes)
  (on_board yes)
  (dnp no)
  (fields_autoplaced yes)
  (property "Reference" "U4" (at 172.7089 59.69 0) (effects (font (size 1.27 1.27))))
  (property "Value" "74LVC2G08" (at 172.7089 62.23 0) (effects (font (size 1.27 1.27))))
  (property "Footprint" "Package_SO:VSSOP-8_3x3mm_P0.65mm" (at 173.99 69.85 0) (effects (font (size 1.27 1.27)) (hide yes)))
  (property "Datasheet" "http://www.ti.com/lit/sg/scyt129e/scyt129e.pdf" (at 173.99 69.85 0) (effects (font (size 1.27 1.27)) (hide yes)))
  (property "Description" "Dual AND Gate, Low-Voltage CMOS" (at 173.99 69.85 0) (effects (font (size 1.27 1.27)) (hide yes)))
  (property "DigiKey" "296-13263-1-ND" (at 173.99 69.85 0) (effects (font (size 1.27 1.27)) (hide yes)))
  (property "Proveedor" "DigiKey" (at 173.99 69.85 0) (effects (font (size 1.27 1.27)) (hide yes)))
  (property "Fabricante" "Texas Instruments" (at 173.99 69.85 0) (effects (font (size 1.27 1.27)) (hide yes)))
  (property "Modelo" "SN74LVC2G08DCTR" (at 173.99 69.85 0) (effects (font (size 1.27 1.27)) (hide yes)))
  (pin "1")
  (pin "2")
  (pin "7")
  (pin "8")
  (pin "4")
  (pin "5")
  (pin "3")
  (pin "6"))
 (symbol
  (lib_id "Device:R")
  (at 224.79 54.61 0)
  (unit 1)
  (exclude_from_sim no)
  (in_bom yes)
  (on_board yes)
  (dnp no)
  (fields_autoplaced yes)
  (property "Reference" "R4" (at 227.33 53.3399 0) (effects (font (size 1.27 1.27)) (justify left)))
  (property "Value" "100" (at 227.33 55.8799 0) (effects (font (size 1.27 1.27)) (justify left)))
  (property "Footprint" "Resistor_SMD:R_0805_2012Metric_Pad1.20x1.40mm_HandSolder" (at 223.012 54.61 90) (effects (font (size 1.27 1.27)) (hide yes)))
  (property "Datasheet" "https://www.seielect.com/catalog/SEI-RMCF_RMCP.pdf" (at 224.79 54.61 0) (effects (font (size 1.27 1.27)) (hide yes)))
  (property "Description" "100 Ohms ±5% 0.125W, 1/8W Chip Resistor 0805 (2012 Metric) Automotive AEC-Q200 Thick Film" (at 224.79 54.61 0) (effects (font (size 1.27 1.27)) (hide yes)))
  (property "DigiKey" "RMCF0805JT100RCT-ND" (at 224.79 54.61 0) (effects (font (size 1.27 1.27)) (hide yes)))
  (property "Proveedor" "DigiKey" (at 224.79 54.61 0) (effects (font (size 1.27 1.27)) (hide yes)))
  (property "Fabricante" "Stackpole Electronics Inc" (at 224.79 54.61 0) (effects (font (size 1.27 1.27)) (hide yes)))
  (property "Modelo" "RMCF0805JT100R" (at 224.79 54.61 0) (effects (font (size 1.27 1.27)) (hide yes)))
  (pin "1")
  (pin "2"))
 (symbol
  (lib_id "74xGxx:74LVC2G86")
  (at 87.63 69.85 0)
  (unit 1)
  (exclude_from_sim no)
  (in_bom yes)
  (on_board yes)
  (dnp no)
  (fields_autoplaced yes)
  (property "Reference" "U3" (at 85.725 59.69 0) (effects (font (size 1.27 1.27))))
  (property "Value" "74LVC2G86" (at 85.725 62.23 0) (effects (font (size 1.27 1.27))))
  (property "Footprint" "Package_SO:VSSOP-8_3x3mm_P0.65mm" (at 87.63 69.85 0) (effects (font (size 1.27 1.27)) (hide yes)))
  (property "Datasheet" "https://www.ti.com/lit/ds/symlink/sn74lvc2g08.pdf?HQS=dis-dk-null-digikeymode-dsf-pf-null-wwe&ts=1790792621465&ref_url=https%253A%252F%252Fwww.ti.com%252Fgeneral%252Fdocs%252Fsuppproductinfo.tsp%253FdistId%253D10%2526gotoUrl%253Dhttps%253A%252F%252Fwww.ti.com%252Flit%252Fgpn%252Fsn74lvc2g08" (at 87.63 69.85 0) (effects (font (size 1.27 1.27)) (hide yes)))
  (property "Description" "XOR (OR exclusivo) IC 2 Canal 8-VSSOP" (at 87.63 69.85 0) (effects (font (size 1.27 1.27)) (hide yes)))
  (property "DigiKey" "296-13275-1-ND" (at 87.63 69.85 0) (effects (font (size 1.27 1.27)) (hide yes)))
  (property "Proveedor" "DigiKey" (at 87.63 69.85 0) (effects (font (size 1.27 1.27)) (hide yes)))
  (property "Fabricante" "Texas Instruments" (at 87.63 69.85 0) (effects (font (size 1.27 1.27)) (hide yes)))
  (property "Modelo" "SN74LVC2G86DCUR" (at 87.63 69.85 0) (effects (font (size 1.27 1.27)) (hide yes)))
  (pin "7")
  (pin "3")
  (pin "6")
  (pin "2")
  (pin "4")
  (pin "1")
  (pin "8")
  (pin "5"))
 (symbol
  (lib_id "Device:C")
  (at 81.28 121.92 270)
  (unit 1)
  (exclude_from_sim no)
  (in_bom yes)
  (on_board yes)
  (dnp no)
  (property "Reference" "C3" (at 80.01 116.332 90) (effects (font (size 1.27 1.27)) (justify left)))
  (property "Value" "100n" (at 79.502 118.11 90) (effects (font (size 1.27 1.27)) (justify left)))
  (property "Footprint" "Capacitor_SMD:C_0805_2012Metric_Pad1.18x1.45mm_HandSolder" (at 77.47 122.8852 0) (effects (font (size 1.27 1.27)) (hide yes)))
  (property "Datasheet" "https://mm.digikey.com/Volume0/opasdata/d220001/medias/docus/658/CL21B104KACNFNC_Spec.pdf" (at 81.28 121.92 0) (effects (font (size 1.27 1.27)) (hide yes)))
  (property "Description" "0.1 µF ±10% 25V Ceramic Capacitor X7R 0805 (2012 Metric)" (at 81.28 121.92 0) (effects (font (size 1.27 1.27)) (hide yes)))
  (property "DigiKey" "1276-2442-1-ND" (at 81.28 121.92 0) (effects (font (size 1.27 1.27)) (hide yes)))
  (property "Proveedor" "DigiKey" (at 81.28 121.92 0) (effects (font (size 1.27 1.27)) (hide yes)))
  (property "Fabricante" "Samsung Electro-Mechanics" (at 81.28 121.92 0) (effects (font (size 1.27 1.27)) (hide yes)))
  (property "Modelo" "CL21B104KACNFNC" (at 81.28 121.92 0) (effects (font (size 1.27 1.27)) (hide yes)))
  (pin "2")
  (pin "1"))
 (symbol
  (lib_id "TSOP18440:TSOP18440")
  (at 66.04 135.89 180)
  (unit 1)
  (exclude_from_sim no)
  (in_bom yes)
  (on_board yes)
  (dnp no)
  (fields_autoplaced yes)
  (property "Reference" "U2" (at 53.34 123.19 0) (effects (font (size 1.524 1.524))))
  (property "Value" "TSOP18440" (at 53.34 125.73 0) (effects (font (size 1.524 1.524))))
  (property "Footprint" "OptoDevice:Vishay_MOLD-3Pin" (at 73.66 135.89 0) (effects (font (size 1.27 1.27)
    (italic yes)) (hide yes)))
  (property "Datasheet" "https://www.vishay.com/docs/82739/tsop184.pdf" (at 73.66 135.89 0) (effects (font (size 1.27 1.27)
    (italic yes)) (hide yes)))
  (property "Description" "Remote Receiver Sensor 40.0kHz 24m Through Hole" (at 73.66 135.89 0) (effects (font (size 1.27 1.27)) (hide yes)))
  (property "DigiKey" "TSOP18440-ND" (at 73.66 135.89 0) (effects (font (size 1.27 1.27)) (hide yes)))
  (property "Proveedor" "DigiKey" (at 73.66 135.89 0) (effects (font (size 1.27 1.27)) (hide yes)))
  (property "Fabricante" "Vishay Semiconductor Opto Division" (at 73.66 135.89 0) (effects (font (size 1.27 1.27)) (hide yes)))
  (property "Modelo" "TSOP18440" (at 73.66 135.89 0) (effects (font (size 1.27 1.27)) (hide yes)))
  (pin "3")
  (pin "2")
  (pin "1"))
 (symbol
  (lib_id "power:+5V")
  (at 224.79 38.1 0)
  (unit 1)
  (exclude_from_sim no)
  (in_bom yes)
  (on_board yes)
  (dnp no)
  (fields_autoplaced yes)
  (property "Reference" "#PWR020" (at 224.79 41.91 0) (effects (font (size 1.27 1.27)) (hide yes)))
  (property "Value" "+5V" (at 224.79 33.02 0) (effects (font (size 1.27 1.27))))
  (property "Footprint" "" (at 224.79 38.1 0) (effects (font (size 1.27 1.27)) (hide yes)))
  (property "Datasheet" "" (at 224.79 38.1 0) (effects (font (size 1.27 1.27)) (hide yes)))
  (property "Description" "Power symbol creates a global label with name \"+5V\"" (at 224.79 38.1 0) (effects (font (size 1.27 1.27)) (hide yes)))
  (pin "1"))
 (symbol
  (lib_id "power:+5V")
  (at 73.66 118.11 0)
  (unit 1)
  (exclude_from_sim no)
  (in_bom yes)
  (on_board yes)
  (dnp no)
  (fields_autoplaced yes)
  (property "Reference" "#PWR017" (at 73.66 121.92 0) (effects (font (size 1.27 1.27)) (hide yes)))
  (property "Value" "+5V" (at 73.66 113.03 0) (effects (font (size 1.27 1.27))))
  (property "Footprint" "" (at 73.66 118.11 0) (effects (font (size 1.27 1.27)) (hide yes)))
  (property "Datasheet" "" (at 73.66 118.11 0) (effects (font (size 1.27 1.27)) (hide yes)))
  (property "Description" "Power symbol creates a global label with name \"+5V\"" (at 73.66 118.11 0) (effects (font (size 1.27 1.27)) (hide yes)))
  (pin "1")))
